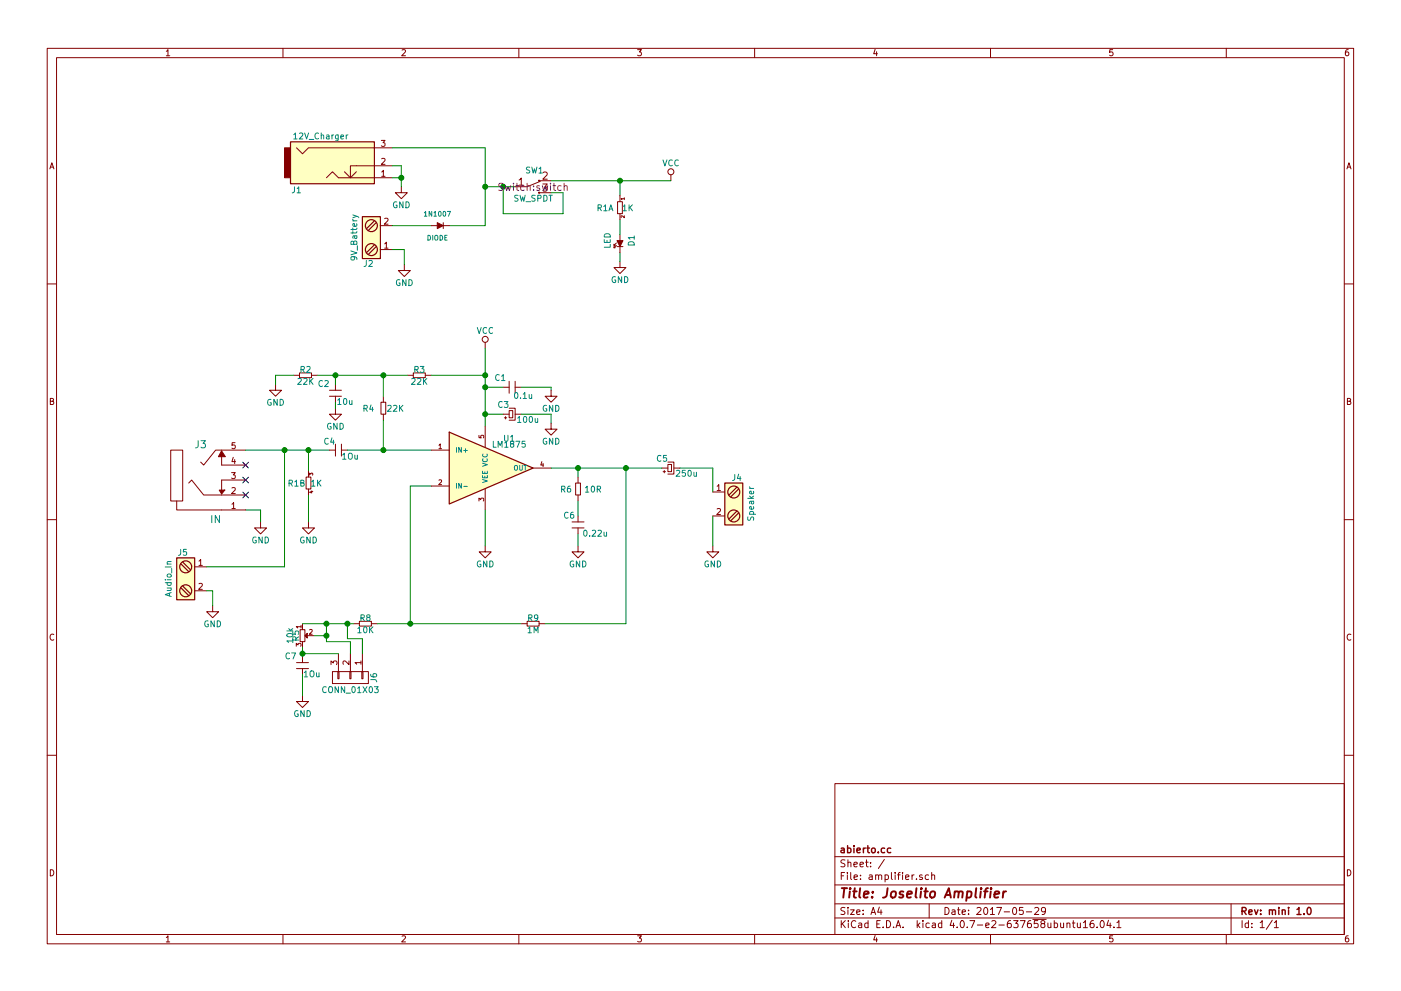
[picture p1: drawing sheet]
EESchema Schematic File Version 2
LIBS:amplifier-rescue
LIBS:power
LIBS:device
LIBS:transistors
LIBS:conn
LIBS:linear
LIBS:regul
LIBS:74xx
LIBS:cmos4000
LIBS:adc-dac
LIBS:memory
LIBS:xilinx
LIBS:microcontrollers
LIBS:dsp
LIBS:microchip
LIBS:analog_switches
LIBS:motorola
LIBS:texas
LIBS:intel
LIBS:audio
LIBS:interface
LIBS:digital-audio
LIBS:philips
LIBS:display
LIBS:cypress
LIBS:siliconi
LIBS:opto
LIBS:atmel
LIBS:contrib
LIBS:valves
LIBS:jack_audio_5pin
LIBS:switchONON
LIBS:amplifier-cache
EELAYER 25 0
EELAYER END
$Descr A4 11693 8268
encoding utf-8
Sheet 1 1
Title "Joselito Amplifier"
Date "2017-05-29"
Rev "mini 1.0"
Comp "abierto.cc"
Comment1 ""
Comment2 ""
Comment3 ""
Comment4 ""
$EndDescr
$Comp
L Screw_Terminal_1x02 J2
U 1 1
P 3075 1975
F 0 "J2" H 3075 2225 50  0000 C TNN
F 1 "9V_Battery" V 2925 1975 50  0000 C TNN
F 2 "Connect:bornier2" H 3075 1750 50  0001 C CNN
F 3 "" H 3050 1975 50  0001 C CNN
	1    3075 1975
	1    0    0    1   
$EndComp
$Comp
L JACK_2P J1
U 1 1
P 2825 1375
F 0 "J1" H 2475 1175 50  0000 C CNN
F 1 "12V_Charger" H 2675 1625 50  0000 C CNN
F 2 "Connect:BARREL_JACK" H 2825 1375 50  0001 C CNN
F 3 "" H 2825 1375 50  0001 C CNN
	1    2825 1375
	1    0    0    -1  
$EndComp
Wire Wire Line
	3275 1875 3600 1875
Wire Wire Line
	3275 1225 4050 1225
Wire Wire Line
	4050 1225 4050 1875
Wire Wire Line
	4050 1875 3750 1875
Connection ~ 4050 1550
$Comp
L GND #PWR01
U 1 1
P 3375 2200
F 0 "#PWR01" H 3375 1950 50  0001 C CNN
F 1 "GND" H 3375 2050 50  0000 C CNN
F 2 "" H 3375 2200 50  0001 C CNN
F 3 "" H 3375 2200 50  0001 C CNN
	1    3375 2200
	1    0    0    -1  
$EndComp
$Comp
L GND #PWR02
U 1 1
P 3350 1550
F 0 "#PWR02" H 3350 1300 50  0001 C CNN
F 1 "GND" H 3350 1400 50  0000 C CNN
F 2 "" H 3350 1550 50  0001 C CNN
F 3 "" H 3350 1550 50  0001 C CNN
	1    3350 1550
	1    0    0    -1  
$EndComp
Wire Wire Line
	3350 1550 3350 1375
Wire Wire Line
	3350 1375 3275 1375
Wire Wire Line
	3275 1475 3350 1475
Connection ~ 3350 1475
Wire Wire Line
	3375 2200 3375 2075
Wire Wire Line
	3375 2075 3275 2075
$Comp
L GND #PWR03
U 1 1
P 5175 2175
F 0 "#PWR03" H 5175 1925 50  0001 C CNN
F 1 "GND" H 5175 2025 50  0000 C CNN
F 2 "" H 5175 2175 50  0001 C CNN
F 3 "" H 5175 2175 50  0001 C CNN
	1    5175 2175
	1    0    0    -1  
$EndComp
$Comp
L LM1875 U1
U 1 1
P 4050 3900
F 0 "U1" H 4250 4150 50  0000 C CNN
F 1 "LM1875" H 4250 4100 50  0000 C CNN
F 2 "TO_SOT_Packages_THT:TO-220-5_Pentawatt_Multiwatt-5_Horizontal_StaggeredType1" H 3900 3900 50  0001 C CIN
F 3 "" H 4050 3900 50  0001 C CNN
	1    4050 3900
	1    0    0    -1  
$EndComp
$Comp
L jack_audio_5pin J3
U 1 1
P 1850 3600
F 0 "J3" H 2025 3500 60  0000 C CNN
F 1 "IN" H 1900 2875 60  0000 C CNN
F 2 "AV_Conn:jack_huella" H 1850 3600 60  0001 C CNN
F 3 "" H 1850 3600 60  0001 C CNN
	1    1850 3600
	-1   0    0    -1  
$EndComp
$Comp
L DIODE 1N1007
U 1 1
P 3650 1875
F 0 "1N1007" H 3650 1975 40  0000 C CNN
F 1 "DIODE" H 3650 1775 40  0000 C CNN
F 2 "Diodes_ThroughHole:D_DO-41_SOD81_P2.54mm_Vertical_AnodeUp" H 3650 1875 60  0001 C CNN
F 3 "" H 3650 1875 60  0000 C CNN
	1    3650 1875
	1    0    0    -1  
$EndComp
$Comp
L LED-RESCUE-amplifier D1
U 1 1
P 5175 2000
F 0 "D1" H 5175 2100 50  0000 C CNN
F 1 "LED" H 5175 1900 50  0000 C CNN
F 2 "LEDs:LED_D3.0mm" H 5175 2000 50  0001 C CNN
F 3 "" H 5175 2000 50  0001 C CNN
	1    5175 2000
	0    1    1    0   
$EndComp
Wire Wire Line
	5175 1500 5175 1625
Wire Wire Line
	5175 1950 5175 1825
Wire Wire Line
	5175 2175 5175 2100
Wire Wire Line
	2050 3750 2750 3750
$Comp
L C-RESCUE-amplifier C4
U 1 1
P 2850 3750
F 0 "C4" V 2775 3600 50  0000 L CNN
F 1 "1Ou" V 2900 3750 50  0000 L CNN
F 2 "Capacitors_ThroughHole:C_Disc_D5.0mm_W2.5mm_P5.00mm" H 2850 3750 60  0001 C CNN
F 3 "" H 2850 3750 60  0000 C CNN
	1    2850 3750
	0    1    1    0   
$EndComp
$Comp
L GND #PWR04
U 1 1
P 2175 4350
F 0 "#PWR04" H 2175 4100 50  0001 C CNN
F 1 "GND" H 2175 4200 50  0000 C CNN
F 2 "" H 2175 4350 50  0001 C CNN
F 3 "" H 2175 4350 50  0001 C CNN
	1    2175 4350
	1    0    0    -1  
$EndComp
$Comp
L GND #PWR05
U 1 1
P 2575 4350
F 0 "#PWR05" H 2575 4100 50  0001 C CNN
F 1 "GND" H 2575 4200 50  0000 C CNN
F 2 "" H 2575 4350 50  0001 C CNN
F 3 "" H 2575 4350 50  0001 C CNN
	1    2575 4350
	1    0    0    -1  
$EndComp
Wire Wire Line
	2175 4350 2175 4250
Wire Wire Line
	2175 4250 2050 4250
Wire Wire Line
	2575 4350 2575 4125
Wire Wire Line
	2575 3750 2575 3925
Connection ~ 2575 3750
Wire Wire Line
	3600 3750 2900 3750
$Comp
L R-RESCUE-amplifier R4
U 1 1
P 3200 3400
F 0 "R4" H 3075 3400 50  0000 C CNN
F 1 "22K" H 3300 3400 50  0000 C CNN
F 2 "Resistors_ThroughHole:R_Axial_DIN0204_L3.6mm_D1.6mm_P1.90mm_Vertical" H 3200 3400 60  0001 C CNN
F 3 "" H 3200 3400 60  0000 C CNN
	1    3200 3400
	1    0    0    -1  
$EndComp
$Comp
L R-RESCUE-amplifier R3
U 1 1
P 3500 3125
F 0 "R3" V 3450 3125 50  0000 C CNN
F 1 "22K" V 3550 3125 50  0000 C CNN
F 2 "Resistors_ThroughHole:R_Axial_DIN0204_L3.6mm_D1.6mm_P1.90mm_Vertical" H 3500 3125 60  0001 C CNN
F 3 "" H 3500 3125 60  0000 C CNN
	1    3500 3125
	0    1    1    0   
$EndComp
$Comp
L R-RESCUE-amplifier R2
U 1 1
P 2550 3125
F 0 "R2" V 2500 3125 50  0000 C CNN
F 1 "22K" V 2600 3125 50  0000 C CNN
F 2 "Resistors_ThroughHole:R_Axial_DIN0204_L3.6mm_D1.6mm_P1.90mm_Vertical" H 2550 3125 60  0001 C CNN
F 3 "" H 2550 3125 60  0000 C CNN
	1    2550 3125
	0    1    1    0   
$EndComp
$Comp
L GND #PWR06
U 1 1
P 2300 3200
F 0 "#PWR06" H 2300 2950 50  0001 C CNN
F 1 "GND" H 2300 3050 50  0000 C CNN
F 2 "" H 2300 3200 50  0001 C CNN
F 3 "" H 2300 3200 50  0001 C CNN
	1    2300 3200
	1    0    0    -1  
$EndComp
$Comp
L C-RESCUE-amplifier C1
U 1 1
P 4250 3225
F 0 "C1" V 4325 3250 50  0000 L CNN
F 1 "0.1u" V 4175 3025 50  0000 L CNN
F 2 "Capacitors_ThroughHole:C_Disc_D5.0mm_W2.5mm_P5.00mm" H 4250 3225 60  0001 C CNN
F 3 "" H 4250 3225 60  0000 C CNN
	1    4250 3225
	0    -1   -1   0   
$EndComp
$Comp
L VCC #PWR07
U 1 1
P 5600 1500
F 0 "#PWR07" H 5600 1350 50  0001 C CNN
F 1 "VCC" H 5600 1650 50  0000 C CNN
F 2 "" H 5600 1500 50  0001 C CNN
F 3 "" H 5600 1500 50  0001 C CNN
	1    5600 1500
	1    0    0    -1  
$EndComp
$Comp
L VCC #PWR08
U 1 1
P 4050 2900
F 0 "#PWR08" H 4050 2750 50  0001 C CNN
F 1 "VCC" H 4050 3050 50  0000 C CNN
F 2 "" H 4050 2900 50  0001 C CNN
F 3 "" H 4050 2900 50  0001 C CNN
	1    4050 2900
	1    0    0    -1  
$EndComp
$Comp
L GND #PWR09
U 1 1
P 4600 3250
F 0 "#PWR09" H 4600 3000 50  0001 C CNN
F 1 "GND" H 4600 3100 50  0000 C CNN
F 2 "" H 4600 3250 50  0001 C CNN
F 3 "" H 4600 3250 50  0001 C CNN
	1    4600 3250
	1    0    0    -1  
$EndComp
$Comp
L GND #PWR010
U 1 1
P 4600 3525
F 0 "#PWR010" H 4600 3275 50  0001 C CNN
F 1 "GND" H 4600 3375 50  0000 C CNN
F 2 "" H 4600 3525 50  0001 C CNN
F 3 "" H 4600 3525 50  0001 C CNN
	1    4600 3525
	1    0    0    -1  
$EndComp
Wire Wire Line
	4050 2900 4050 3550
Wire Wire Line
	4200 3225 4050 3225
Connection ~ 4050 3225
Wire Wire Line
	4200 3450 4050 3450
Connection ~ 4050 3450
Wire Wire Line
	4350 3225 4600 3225
Wire Wire Line
	4600 3225 4600 3250
Wire Wire Line
	4350 3450 4600 3450
Wire Wire Line
	4600 3450 4600 3525
$Comp
L C-RESCUE-amplifier C2
U 1 1
P 2800 3300
F 0 "C2" H 2850 3200 50  0000 L CNN
F 1 "10u" H 2650 3350 50  0000 L CNN
F 2 "Capacitors_ThroughHole:C_Disc_D5.0mm_W2.5mm_P5.00mm" H 2800 3300 60  0001 C CNN
F 3 "" H 2800 3300 60  0000 C CNN
	1    2800 3300
	-1   0    0    1   
$EndComp
$Comp
L GND #PWR011
U 1 1
P 2800 3400
F 0 "#PWR011" H 2800 3150 50  0001 C CNN
F 1 "GND" H 2800 3250 50  0000 C CNN
F 2 "" H 2800 3400 50  0001 C CNN
F 3 "" H 2800 3400 50  0001 C CNN
	1    2800 3400
	1    0    0    -1  
$EndComp
Wire Wire Line
	3600 3125 4050 3125
Connection ~ 4050 3125
Wire Wire Line
	2650 3125 3400 3125
Wire Wire Line
	2300 3125 2300 3200
Wire Wire Line
	3200 3300 3200 3125
Connection ~ 3200 3125
Wire Wire Line
	3200 3500 3200 3750
Connection ~ 3200 3750
$Comp
L GND #PWR012
U 1 1
P 2525 5800
F 0 "#PWR012" H 2525 5550 50  0001 C CNN
F 1 "GND" H 2525 5650 50  0000 C CNN
F 2 "" H 2525 5800 50  0001 C CNN
F 3 "" H 2525 5800 50  0001 C CNN
	1    2525 5800
	1    0    0    -1  
$EndComp
$Comp
L R-RESCUE-amplifier R6
U 1 1
P 4825 4075
F 0 "R6" H 4725 4075 50  0000 C CNN
F 1 "10R" H 4950 4075 50  0000 C CNN
F 2 "Resistors_ThroughHole:R_Axial_DIN0309_L9.0mm_D3.2mm_P12.70mm_Horizontal" H 4825 4075 60  0001 C CNN
F 3 "" H 4825 4075 60  0000 C CNN
	1    4825 4075
	1    0    0    -1  
$EndComp
$Comp
L C-RESCUE-amplifier C6
U 1 1
P 4825 4400
F 0 "C6" H 4850 4300 50  0000 L CNN
F 1 "0.22u" H 4575 4450 50  0000 L CNN
F 2 "Capacitors_ThroughHole:C_Rect_L7.2mm_W5.5mm_P5.00mm_FKS2_FKP2_MKS2_MKP2" H 4825 4400 60  0001 C CNN
F 3 "" H 4825 4400 60  0000 C CNN
	1    4825 4400
	-1   0    0    1   
$EndComp
$Comp
L GND #PWR013
U 1 1
P 5950 4550
F 0 "#PWR013" H 5950 4300 50  0001 C CNN
F 1 "GND" H 5950 4400 50  0000 C CNN
F 2 "" H 5950 4550 50  0001 C CNN
F 3 "" H 5950 4550 50  0001 C CNN
	1    5950 4550
	1    0    0    -1  
$EndComp
$Comp
L GND #PWR014
U 1 1
P 4050 4550
F 0 "#PWR014" H 4050 4300 50  0001 C CNN
F 1 "GND" H 4050 4400 50  0000 C CNN
F 2 "" H 4050 4550 50  0001 C CNN
F 3 "" H 4050 4550 50  0001 C CNN
	1    4050 4550
	1    0    0    -1  
$EndComp
Wire Wire Line
	4050 4550 4050 4250
Wire Wire Line
	4600 3900 5525 3900
Wire Wire Line
	4825 3900 4825 3975
Wire Wire Line
	4825 4300 4825 4175
Wire Wire Line
	4825 4550 4825 4450
$Comp
L cap C3
U 1 1
P 4300 3450
F 0 "C3" V 4375 3500 50  0000 L CNN
F 1 "100u" V 4250 3250 50  0000 L CNN
F 2 "Capacitors_ThroughHole:CP_Radial_D6.3mm_P2.50mm" H 4300 3450 60  0001 C CNN
F 3 "" H 4300 3450 60  0000 C CNN
	1    4300 3450
	0    -1   -1   0   
$EndComp
$Comp
L cap C5
U 1 1
P 5625 3900
F 0 "C5" V 5700 3950 50  0000 L CNN
F 1 "250u" V 5575 3700 50  0000 L CNN
F 2 "Capacitors_ThroughHole:CP_Radial_D10.0mm_P5.00mm" H 5625 3900 60  0001 C CNN
F 3 "" H 5625 3900 60  0000 C CNN
	1    5625 3900
	0    -1   -1   0   
$EndComp
Connection ~ 4825 3900
Wire Wire Line
	5950 3900 5950 4100
$Comp
L GND #PWR015
U 1 1
P 4825 4550
F 0 "#PWR015" H 4825 4300 50  0001 C CNN
F 1 "GND" H 4825 4400 50  0000 C CNN
F 2 "" H 4825 4550 50  0001 C CNN
F 3 "" H 4825 4550 50  0001 C CNN
	1    4825 4550
	1    0    0    -1  
$EndComp
Wire Wire Line
	5675 3900 5950 3900
$Comp
L R-RESCUE-amplifier R9
U 1 1
P 4450 5200
F 0 "R9" V 4400 5200 50  0000 C CNN
F 1 "1M" V 4500 5200 50  0000 C CNN
F 2 "Resistors_ThroughHole:R_Axial_DIN0204_L3.6mm_D1.6mm_P1.90mm_Vertical" H 4450 5200 60  0001 C CNN
F 3 "" H 4450 5200 60  0000 C CNN
	1    4450 5200
	0    1    1    0   
$EndComp
$Comp
L R-RESCUE-amplifier R8
U 1 1
P 3050 5200
F 0 "R8" V 3000 5200 50  0000 C CNN
F 1 "10K" V 3100 5200 50  0000 C CNN
F 2 "Resistors_ThroughHole:R_Axial_DIN0204_L3.6mm_D1.6mm_P1.90mm_Vertical" H 3050 5200 60  0001 C CNN
F 3 "" H 3050 5200 60  0000 C CNN
	1    3050 5200
	0    1    1    0   
$EndComp
$Comp
L C-RESCUE-amplifier C7
U 1 1
P 2525 5575
F 0 "C7" H 2575 5475 50  0000 L CNN
F 1 "1Ou" H 2375 5625 50  0000 L CNN
F 2 "Capacitors_ThroughHole:C_Disc_D5.0mm_W2.5mm_P5.00mm" H 2525 5575 60  0001 C CNN
F 3 "" H 2525 5575 60  0000 C CNN
	1    2525 5575
	-1   0    0    1   
$EndComp
Wire Wire Line
	5225 3900 5225 5200
Wire Wire Line
	5225 5200 4550 5200
Connection ~ 5225 3900
Wire Wire Line
	4350 5200 3150 5200
Wire Wire Line
	2525 5800 2525 5625
Wire Wire Line
	3600 4050 3425 4050
Wire Wire Line
	3425 4050 3425 5200
Connection ~ 3425 5200
Wire Wire Line
	4300 1550 4050 1550
Wire Wire Line
	4600 1500 5600 1500
Connection ~ 5175 1500
Wire Wire Line
	4600 1600 4700 1600
Wire Wire Line
	4700 1600 4700 1775
Wire Wire Line
	4700 1775 4200 1775
Wire Wire Line
	4200 1775 4200 1550
Connection ~ 4200 1550
$Comp
L R-SIL_4NB R1
U 2 1
P 2575 4025
F 0 "R1" H 2475 4025 50  0000 C CNN
F 1 "1K" H 2640 4025 50  0000 C CNN
F 2 "Resistors_ThroughHole:R_Array_SIP4" H 2575 4025 60  0001 C CNN
F 3 "" H 2575 4025 60  0000 C CNN
	2    2575 4025
	1    0    0    -1  
$EndComp
$Comp
L R-SIL_4NB R1
U 1 1
P 5175 1725
F 0 "R1" H 5050 1725 50  0000 C CNN
F 1 "1K" H 5240 1725 50  0000 C CNN
F 2 "Resistors_ThroughHole:R_Array_SIP4" H 5175 1725 60  0001 C CNN
F 3 "" H 5175 1725 60  0000 C CNN
	1    5175 1725
	1    0    0    -1  
$EndComp
NoConn ~ 2050 3875
NoConn ~ 2050 4000
NoConn ~ 2050 4125
Wire Wire Line
	2300 3125 2450 3125
Wire Wire Line
	2800 3200 2800 3125
Connection ~ 2800 3125
Wire Wire Line
	2800 3400 2800 3350
$Comp
L Screw_Terminal_1x02 J4
U 1 1
P 6150 4200
F 0 "J4" H 6150 4450 50  0000 C TNN
F 1 "Speaker" V 6000 4200 50  0000 C TNN
F 2 "Connect:bornier2" H 6150 3975 50  0001 C CNN
F 3 "" H 6125 4200 50  0001 C CNN
	1    6150 4200
	-1   0    0    -1  
$EndComp
Wire Wire Line
	5950 4550 5950 4300
$Comp
L Screw_Terminal_1x02 J5
U 1 1
P 1525 4825
F 0 "J5" H 1525 5075 50  0000 C TNN
F 1 "Audio_In" V 1375 4825 50  0000 C TNN
F 2 "Connect:bornier2" H 1525 4600 50  0001 C CNN
F 3 "" H 1500 4825 50  0001 C CNN
	1    1525 4825
	1    0    0    -1  
$EndComp
$Comp
L GND #PWR016
U 1 1
P 1775 5050
F 0 "#PWR016" H 1775 4800 50  0001 C CNN
F 1 "GND" H 1775 4900 50  0000 C CNN
F 2 "" H 1775 5050 50  0001 C CNN
F 3 "" H 1775 5050 50  0001 C CNN
	1    1775 5050
	1    0    0    -1  
$EndComp
Wire Wire Line
	1725 4725 2375 4725
Wire Wire Line
	2375 4725 2375 3750
Connection ~ 2375 3750
Wire Wire Line
	1725 4925 1775 4925
Wire Wire Line
	1775 4925 1775 5050
$Comp
L POT-RESCUE-amplifier R5
U 1 1
P 2525 5300
F 0 "R5" H 2525 5250 50  0000 C CNN
F 1 "10k" H 2525 5200 50  0000 C CNN
F 2 "Potentiometers:Potentiometer_Trimmer_Vishay_T73YP_Horizontal" H 2525 5300 60  0001 C CNN
F 3 "" H 2525 5300 60  0000 C CNN
	1    2525 5300
	0    1    1    0   
$EndComp
Wire Wire Line
	2525 5475 2525 5400
Wire Wire Line
	2525 5200 2950 5200
Wire Wire Line
	2725 5200 2725 5350
Connection ~ 2725 5200
$Comp
L CONN_01X03 J6
U 1 1
P 2925 5650
F 0 "J6" H 2925 5850 50  0000 C CNN
F 1 "CONN_01X03" V 3025 5650 50  0000 C CNN
F 2 "Socket_Strips:Socket_Strip_Straight_1x03_Pitch2.54mm" H 2925 5650 50  0001 C CNN
F 3 "" H 2925 5650 50  0001 C CNN
	1    2925 5650
	0    1    1    0   
$EndComp
Wire Wire Line
	2525 5450 2825 5450
Connection ~ 2525 5450
Wire Wire Line
	2900 5200 2900 5325
Connection ~ 2900 5200
Wire Wire Line
	2625 5300 2725 5300
Wire Wire Line
	2725 5350 2925 5350
Wire Wire Line
	2925 5350 2925 5450
Connection ~ 2725 5300
Wire Wire Line
	2900 5325 3025 5325
Wire Wire Line
	3025 5325 3025 5450
$Comp
L SW_SPDT-RESCUE-amplifier SW1
U 1 1
P 4450 1550
F 0 "SW1" H 4460 1690 50  0000 C CNN
F 1 "SW_SPDT" H 4450 1455 50  0000 C CNN
F 2 "Switch:switch" H 4450 1550 60  0000 C CNN
F 3 "" H 4450 1550 60  0000 C CNN
	1    4450 1550
	1    0    0    -1  
$EndComp
$EndSCHEMATC
